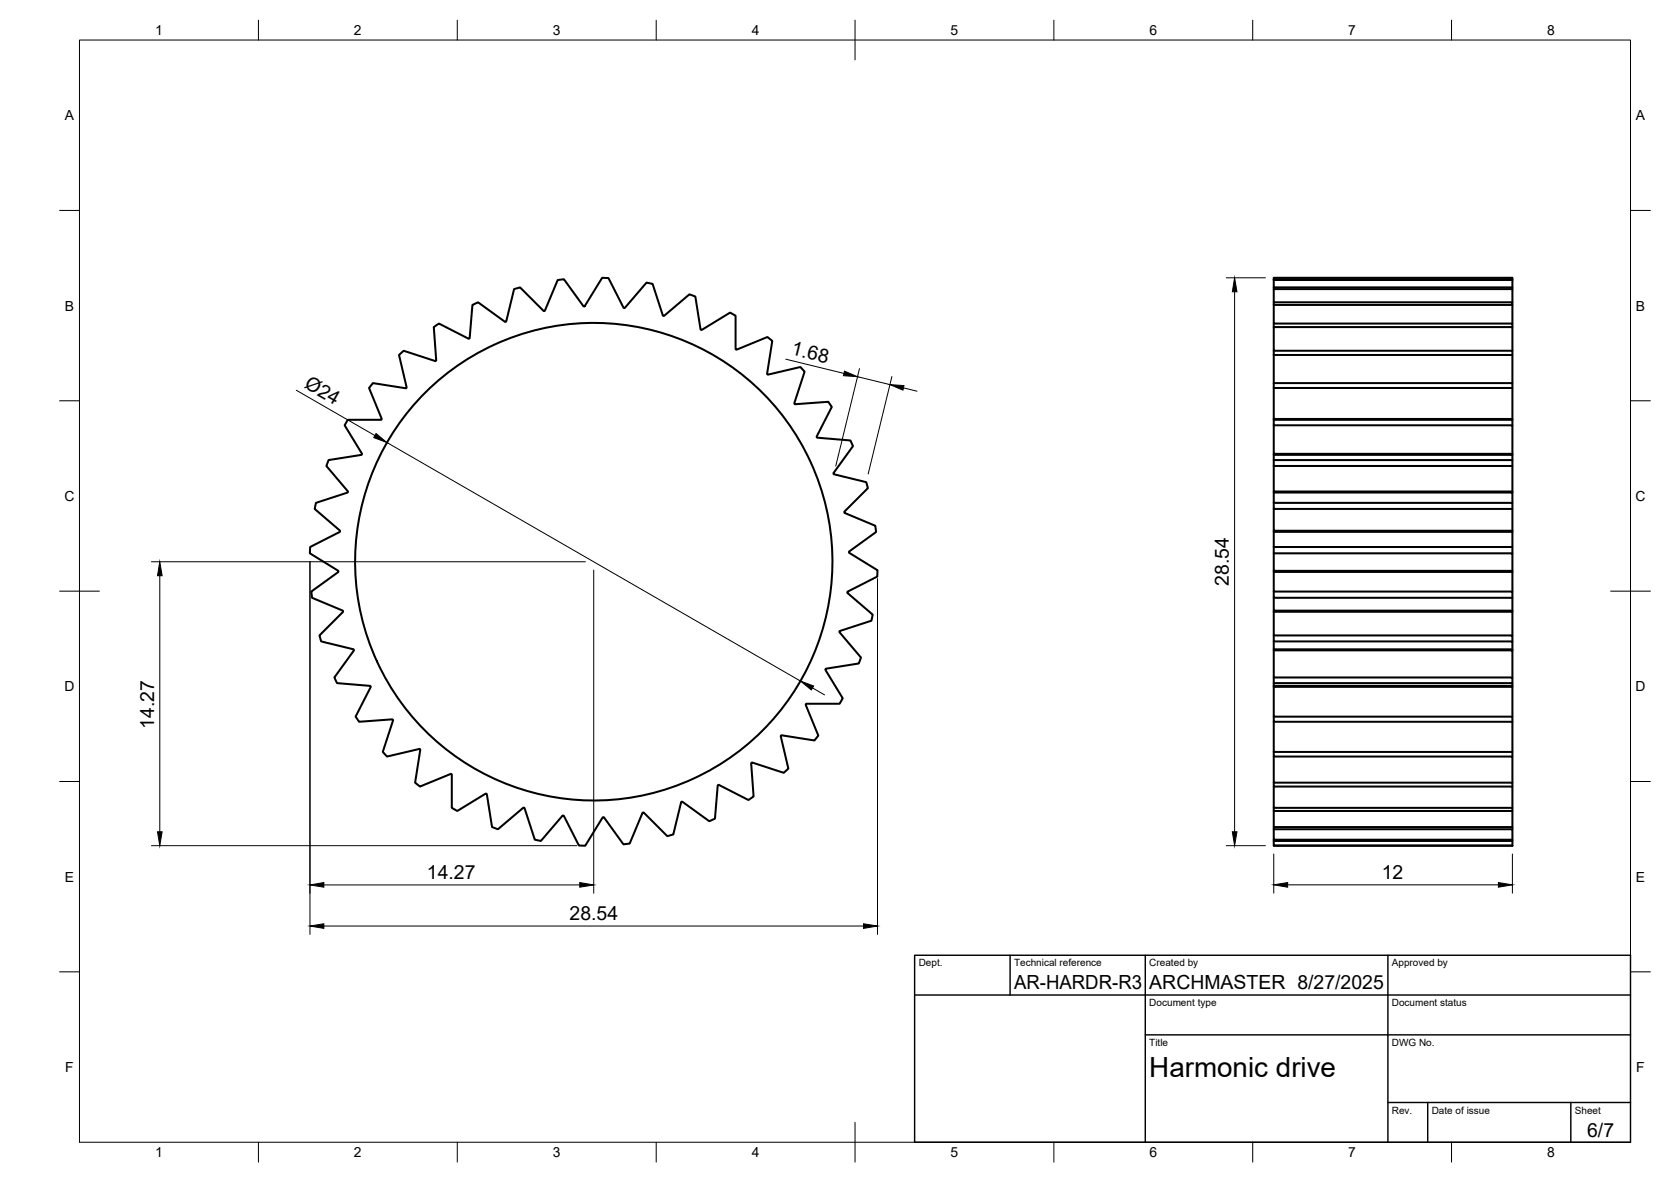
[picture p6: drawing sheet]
<svg xmlns="http://www.w3.org/2000/svg" width="420mm" height="297mm" viewBox="0 0 420 297" stroke-linecap="round" stroke-linejoin="round" font-family="sans-serif">
<!-- layer: Visible -->
<g fill="none" stroke="#000" stroke-width=".51">
<path d="M320.3 70.2h60v.2h-60zM320.3 70.4v1.8h60v.5M320.3 72.2v.5h60v3.3M320.3 72.7v3.3h60v.6M320.3 76v.6h60v4.7M320.3 76.6v4.7h60v.9M320.3 70.2v-.4h60v.4M380.3 70.4v1.8M100.3 89.2l1.2-1.1 8 2.6 .2-.1-.6-8.4 1.3-.9 7.5 3.8 .2-.1 .7-8.4 1.4-.6 6.8 4.9 .3-.1 2-8.1 1.5-.5 5.9 6 .3-.1 3.2-7.7 1.6-.2 4.9 6.8h.3l4.4-7.2 1.6 .1 3.8 7.5h.3l5.5-6.4 1.5 .3 2.6 8 .2 .1 6.5-5.4 1.4 .5 1.3 8.3 .3 .1 7.2-4.3 1.4 .7v8.4l.2 .2 7.8-3.2 1.2 1-1.3 8.3 .2 .2 8.2-2 1 1.2-2.6 8 .2 .2 8.4-.6 .8 1.3-3.8 7.5 .1 .2 8.4 .7 .7 1.4-5 6.8 .1 .3 8.2 2 .4 1.5-5.9 5.9v.3l7.8 3.2 .2 1.6-6.8 4.9v.3l7.1 4.4v1.6l-7.5 3.8-.1 .3 6.4 5.5-.3 1.5-8 2.6v.2l5.4 6.5-.6 1.4-8.3 1.3-.1 .3 4.4 7.2-.8 1.4h-8.4l-.1 .2 3.2 7.8-1 1.2-8.3-1.3-.2 .2 1.9 8.2-1.1 1-8-2.6-.2 .2 .6 8.4-1.3 .8-7.5-3.8-.2 .1-.7 8.4-1.4 .7-6.9-4.9h-.2l-2 8.2-1.5 .4-6-5.9h-.2l-3.3 7.8-1.5 .2-5-6.8h-.2l-4.4 7.1h-1.6l-3.8-7.5-.3-.1-5.5 6.4-1.5-.3-2.6-8h-.3l-6.4 5.4-1.5-.6-1.3-8.3-.2-.1-7.2 4.4-1.4-.8v-8.4l-.2-.1-7.8 3.2-1.2-1 1.3-8.3-.2-.2-8.2 1.9-1.1-1.1 2.6-8-.1-.2-8.4 .6-.9-1.3 3.8-7.5-.1-.2-8.4-.7-.6-1.4 4.9-6.9-.1-.2-8.1-2-.5-1.5 6-6-.1-.2-7.7-3.3-.2-1.5 6.8-5v-.2l-7.2-4.4 .1-1.6 7.5-3.8v-.3l-6.4-5.5 .3-1.5 8-2.6 .1-.3-5.4-6.4 .5-1.5 8.3-1.3 .1-.2-4.3-7.2 .7-1.4h8.4l.2-.2-3.2-7.8 1-1.2 8.3 1.3 .2-.2zM320.3 81.3v.9h60v5.9M320.3 82.2v5.9h60v1.1M320.3 88.1v1.1h60v7.1"/>
<path d="M320.3 89.2v7.1h60v1.2M320.3 96.3v1.2h60v7.8M320.3 97.5v7.8h60v.2M320.3 105.3v.2h60v1.4M320.3 105.5v1.4h60v7.2M320.3 106.9v7.2h60v.2M320.3 114.1v.2h60v1.3M320.3 114.3v1.3h60v1.5M320.3 115.6v1.5h60v6.4M320.3 117.1v6.4h60v.3M320.3 123.5v.3h60v2.6M320.3 123.8v2.6h60v1.5"/>
<path d="M320.3 126.4v1.5h60v5.5M320.3 127.9v5.5h60v.3M320.3 133.4v.3h60v3.8M320.3 133.7v3.8h60v1.6M320.3 137.5v1.6h60v4.4M320.3 139.1v4.4h60v.2M320.3 143.5v.2h60v5M320.3 143.7v5h60v1.5M320.3 148.7v1.5h60v3.3M320.3 150.2v3.3h60v.2M320.3 153.5v.2h60v6M320.3 153.7v6h60v1.5"/>
<path d="M320.3 159.7v1.5h60v2M320.3 161.2v2h60v.2M320.3 163.2v.2h60v6.9M320.3 163.4v6.9h60v1.4M320.3 170.3v1.4h60v.7M320.3 171.7v.7h60v.2M320.3 172.4v.2h60v7.5M320.3 172.6v7.5h60v1.3M320.3 180.1v1.3h60v7.6M320.3 181.4v7.6h60v1.1M320.3 189v1.1h60v6.6M320.3 190.1v6.6h60v1"/>
<path d="M320.3 196.7v1h60v5.3M320.3 197.7v5.3h60v.8M320.3 203v.8h60v4M320.3 203.8v4h60v.6M320.3 207.8v.6h60v2.6M320.3 208.4v2.6h60v.3M320.3 211v.3h60v1.2M320.3 211.3v1.2h60h-60"/>
<circle cx="149.3" cy="141.2" r="60"/>
</g>
<!-- layer: BORDER -->
<g fill="none" stroke="#000" stroke-width=".25">
<path d="M20 10.1h390v276.9h-390zM65 5.1v5M115 5.1v5M165 5.1v5M215 5.1v10M265 5.1v5M315 5.1v5M365 5.1v5M15 52.9h5M410 52.9h5M15 100.7h5M410 100.7h5"/>
<path d="M15 148.6h10M405 148.6h10M15 196.4h5M410 196.4h5M15 244.2h5M410 244.2h5M65 287v5M115 287v5M165 287v5M215 282.1v9.9M265 287v5M315 287v5"/>
<path d="M365 287v5"/>
</g>
<!-- layer: TITLEBLOCK -->
<path d="M230 240.1h180v46.9h-180zM230 250h180M254 240.1v9.9M288 240.1v46.9M349 240.1v46.9M288 260.1h122M349 277.1h61M359 277.1v9.9M395 277.1v9.9" fill="none" stroke="#000" stroke-width=".36"/>
<!-- layer: FD_Dimensions -->
<g fill="none" stroke="#000" stroke-width=".25">
<path d="M308.3 69.8h9.9M310.4 73.3v135.7M74.5 98.1l19.8 11.4M197.6 90.3l14.6 3.5M215.6 94.7l8.2 2M216.1 92.6l-6 24.5M224.3 94.6l-6 24.5M227.2 97.5l3.4 .8M97.3 111.2l104 59.9M38.1 141.2h109.1M40.2 144.7v64.3M77.9 141.1v93.7"/>
<path d="M149.3 143.3v81.2M220.6 145.4v89.4M204.3 172.9l3 1.7M38.1 212.5h107M308.3 212.5h9.9M320.3 214.6v9.9M380.3 214.6v9.9M81.4 232.7h135.7M81.4 222.4h64.4M323.8 222.4h53"/>
</g>
<g fill="#000" stroke="#000" stroke-width=".25">
<path d="M310.4 69.8l.6 3.5h-1.1zM212.3 93.3l3.3 1.4-3.5-.3zM223.8 96.7l3.5 .2-.3 1.2zM94.6 109l2.7 2.2-3.3-1.2zM40.2 141.2l.6 3.5h-1.2zM201.3 171.1l3.3 1.3-.6 1zM39.6 209h1.2l-.6 3.5zM309.9 209h1.1l-.6 3.5zM77.9 232.7l3.5-.6v1.2zM77.9 222.4l3.5-.6v1.2zM145.8 221.8l3.5 .6-3.5 .6zM217.1 232.1l3.5 .6-3.5 .6z"/>
<path d="M320.3 222.4l3.5-.6v1.2zM376.8 221.8l3.5 .6-3.5 .6z"/>
</g>
<text font-size="7" x="289" y="270.6">Harmonic drive</text>
<g font-size="4.9">
<text x="198.8" y="89.1" transform="rotate(14 198.8 89.1)">1.68</text>
<text x="76.3" y="97.3" transform="rotate(30 76.3 97.3)">Ø24</text>
<text x="309" y="147.2" transform="rotate(-90 309 147.2)">28.54</text>
<text x="38.8" y="183.1" transform="rotate(-90 38.8 183.1)">14.27</text>
<text x="107.3" y="221">14.27</text>
<text x="347.4" y="221">12</text>
<text x="143.2" y="231.3">28.54</text>
<text x="255" y="248.5">AR-HARDR-R3</text>
<text x="289" y="248.5">ARCHMASTER 8/27/2025</text>
<text x="399.1" y="285.7">6/7</text>
</g>
<g font-size="3.5">
<text x="39" y="8.8">1</text>
<text x="89" y="8.8">2</text>
<text x="139" y="8.8">3</text>
<text x="189" y="8.8">4</text>
<text x="239" y="8.8">5</text>
<text x="289" y="8.8">6</text>
<text x="339" y="8.8">7</text>
<text x="389" y="8.8">8</text>
<text x="16.3" y="30.2">A</text>
<text x="411.3" y="30.2">A</text>
<text x="16.3" y="78">B</text>
<text x="411.3" y="78">B</text>
<text x="16.2" y="125.9">C</text>
<text x="411.2" y="125.9">C</text>
<text x="16.2" y="173.7">D</text>
<text x="411.2" y="173.7">D</text>
<text x="16.3" y="221.6">E</text>
<text x="411.3" y="221.6">E</text>
<text x="16.4" y="269.4">F</text>
<text x="411.4" y="269.4">F</text>
<text x="39" y="290.8">1</text>
<text x="89" y="290.8">2</text>
<text x="139" y="290.8">3</text>
<text x="189" y="290.8">4</text>
<text x="239" y="290.8">5</text>
<text x="289" y="290.8">6</text>
<text x="339" y="290.8">7</text>
<text x="389" y="290.8">8</text>
</g>
<g font-size="2.5">
<text x="231" y="242.9">Dept.</text>
<text x="255" y="242.9">Technical reference</text>
<text x="289" y="242.9">Created by</text>
<text x="350" y="242.9">Approved by</text>
<text x="289" y="252.8">Document type</text>
<text x="350" y="252.8">Document status</text>
<text x="289" y="262.9">Title</text>
<text x="350" y="262.9">DWG No.</text>
<text x="350" y="279.9">Rev.</text>
<text x="360" y="279.9">Date of issue</text>
<text x="396" y="279.9">Sheet</text>
</g>
</svg>
